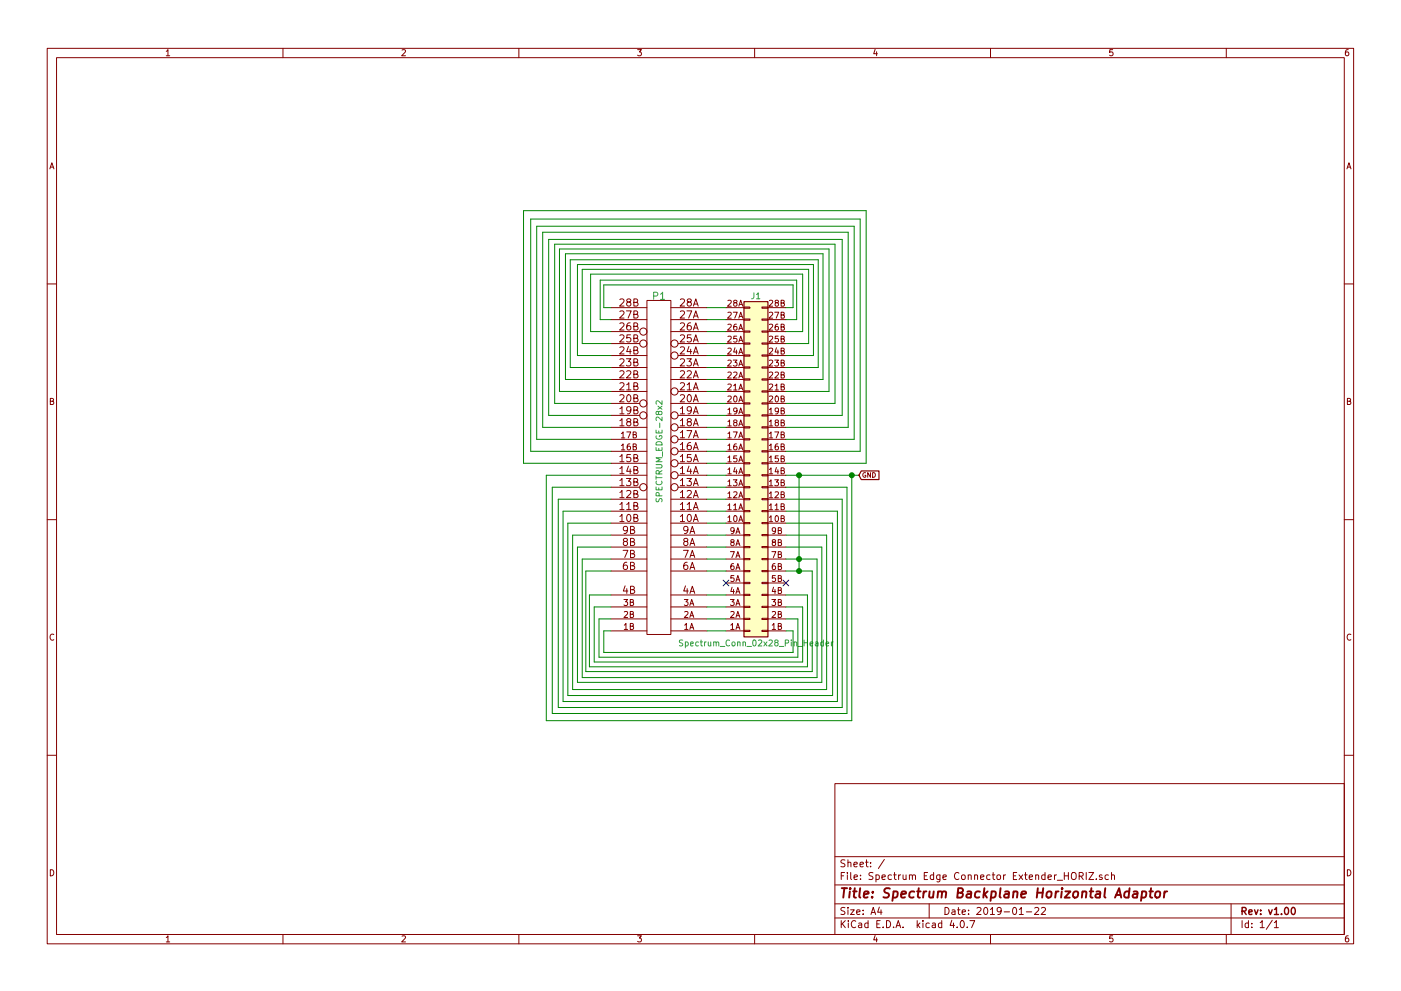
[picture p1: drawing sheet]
EESchema Schematic File Version 2
LIBS:power
LIBS:device
LIBS:transistors
LIBS:conn
LIBS:linear
LIBS:regul
LIBS:74xx
LIBS:cmos4000
LIBS:adc-dac
LIBS:memory
LIBS:xilinx
LIBS:microcontrollers
LIBS:dsp
LIBS:microchip
LIBS:analog_switches
LIBS:motorola
LIBS:texas
LIBS:intel
LIBS:audio
LIBS:interface
LIBS:digital-audio
LIBS:philips
LIBS:display
LIBS:cypress
LIBS:siliconi
LIBS:opto
LIBS:atmel
LIBS:contrib
LIBS:valves
LIBS:G0TDJ
LIBS:Spectrum Edge Connector Extender_HORIZ-cache
EELAYER 25 0
EELAYER END
$Descr A4 11693 8268
encoding utf-8
Sheet 1 1
Title "Spectrum Backplane Horizontal Adaptor"
Date "2019-01-22"
Rev "v1.00"
Comp ""
Comment1 ""
Comment2 ""
Comment3 ""
Comment4 ""
$EndDescr
$Comp
L Spectrum_Conn_02x28_Pin_Header J1
U 1 1
P 6360 3860
F 0 "J1" H 6410 5260 50  0000 C CNN
F 1 "Spectrum_Conn_02x28_Pin_Header" H 6410 2360 50  0000 C CNN
F 2 "G0TDJ:Spectrum_Pin_Header_Straight_2x28_Pitch2.54mm" H 6360 3860 50  0001 C CNN
F 3 "" H 6360 3860 50  0001 C CNN
	1    6360 3860
	-1   0    0    -1  
$EndComp
$Comp
L SPECTRUM_EDGE-28x2 P1
U 1 1
P 5500 3760
F 0 "P1" H 5500 5060 60  0000 C CNN
F 1 "SPECTRUM_EDGE-28x2" V 5500 3760 50  0000 C CNN
F 2 "G0TDJ:ZX_EDGE_HEADER_EXTEND_10" H 5500 3760 60  0001 C CNN
F 3 "" H 5500 3760 60  0001 C CNN
	1    5500 3760
	1    0    0    -1  
$EndComp
Wire Wire Line
	6060 2560 5900 2560
Wire Wire Line
	5900 2660 6060 2660
Wire Wire Line
	6060 2760 5900 2760
Wire Wire Line
	5900 2860 6060 2860
Wire Wire Line
	5900 2960 6060 2960
Wire Wire Line
	6060 3060 5900 3060
Wire Wire Line
	5900 3160 6060 3160
Wire Wire Line
	5900 3260 6060 3260
Wire Wire Line
	6060 3360 5900 3360
Wire Wire Line
	5900 3460 6060 3460
Wire Wire Line
	5900 3560 6060 3560
Wire Wire Line
	5900 3660 6060 3660
Wire Wire Line
	6060 3760 5900 3760
Wire Wire Line
	5900 3860 6060 3860
Wire Wire Line
	6060 3960 5900 3960
Wire Wire Line
	5900 4060 6060 4060
Wire Wire Line
	6060 4160 5900 4160
Wire Wire Line
	5900 4260 6060 4260
Wire Wire Line
	6060 4360 5900 4360
Wire Wire Line
	5900 4460 6060 4460
Wire Wire Line
	6060 4560 5900 4560
Wire Wire Line
	5900 4660 6060 4660
Wire Wire Line
	6060 4760 5900 4760
Wire Wire Line
	6060 4960 5900 4960
Wire Wire Line
	5900 5060 6060 5060
Wire Wire Line
	6060 5160 5900 5160
Wire Wire Line
	5900 5260 6060 5260
NoConn ~ 6060 4860
NoConn ~ 6560 4860
Wire Wire Line
	6560 5260 6620 5260
Wire Wire Line
	6620 5260 6620 5440
Wire Wire Line
	6620 5440 5040 5440
Wire Wire Line
	5040 5440 5040 5260
Wire Wire Line
	5040 5260 5100 5260
Wire Wire Line
	6560 5160 6660 5160
Wire Wire Line
	6660 5160 6660 5480
Wire Wire Line
	6660 5480 5000 5480
Wire Wire Line
	5000 5480 5000 5160
Wire Wire Line
	5000 5160 5100 5160
Wire Wire Line
	5100 5060 4960 5060
Wire Wire Line
	4960 5060 4960 5520
Wire Wire Line
	4960 5520 6700 5520
Wire Wire Line
	6700 5520 6700 5060
Wire Wire Line
	6700 5060 6560 5060
Wire Wire Line
	6560 4960 6740 4960
Wire Wire Line
	6740 4960 6740 5560
Wire Wire Line
	6740 5560 4920 5560
Wire Wire Line
	4920 5560 4920 4960
Wire Wire Line
	4920 4960 5100 4960
Wire Wire Line
	5100 4760 4890 4760
Wire Wire Line
	4890 4760 4890 5600
Wire Wire Line
	4890 5600 6780 5600
Wire Wire Line
	6780 5600 6780 4760
Wire Wire Line
	6780 4760 6560 4760
Wire Wire Line
	6560 4660 6820 4660
Wire Wire Line
	6820 4660 6820 5650
Wire Wire Line
	6820 5650 4860 5650
Wire Wire Line
	4860 5650 4860 4660
Wire Wire Line
	4860 4660 5100 4660
Wire Wire Line
	5100 4560 4820 4560
Wire Wire Line
	4820 4560 4820 5690
Wire Wire Line
	4820 5690 6860 5690
Wire Wire Line
	6860 5690 6860 4560
Wire Wire Line
	6860 4560 6560 4560
Wire Wire Line
	6560 4460 6900 4460
Wire Wire Line
	6900 4460 6900 5750
Wire Wire Line
	6900 5750 4780 5750
Wire Wire Line
	4780 5750 4780 4460
Wire Wire Line
	4780 4460 5100 4460
Wire Wire Line
	5100 4360 4740 4360
Wire Wire Line
	4740 4360 4740 5800
Wire Wire Line
	4740 5800 6950 5800
Wire Wire Line
	6950 5800 6950 4360
Wire Wire Line
	6950 4360 6560 4360
Wire Wire Line
	6560 4260 6990 4260
Wire Wire Line
	6990 4260 6990 5850
Wire Wire Line
	6990 5850 4700 5850
Wire Wire Line
	4700 5850 4700 4260
Wire Wire Line
	4700 4260 5100 4260
Wire Wire Line
	5100 4160 4660 4160
Wire Wire Line
	4660 4160 4660 5900
Wire Wire Line
	4660 5900 7030 5900
Wire Wire Line
	7030 5900 7030 4160
Wire Wire Line
	7030 4160 6560 4160
Wire Wire Line
	6560 4060 7070 4060
Wire Wire Line
	7070 4060 7070 5950
Wire Wire Line
	7070 5950 4610 5950
Wire Wire Line
	4610 5950 4610 4060
Wire Wire Line
	4610 4060 5100 4060
Wire Wire Line
	5100 3960 4560 3960
Wire Wire Line
	4560 3960 4560 6010
Wire Wire Line
	4560 6010 7110 6010
Wire Wire Line
	7110 6010 7110 3960
Wire Wire Line
	6560 3960 7170 3960
Wire Wire Line
	6560 2560 6620 2560
Wire Wire Line
	6620 2560 6620 2370
Wire Wire Line
	6620 2370 5040 2370
Wire Wire Line
	5040 2370 5040 2560
Wire Wire Line
	5040 2560 5100 2560
Wire Wire Line
	5100 2660 5010 2660
Wire Wire Line
	5010 2660 5010 2330
Wire Wire Line
	5010 2330 6650 2330
Wire Wire Line
	6650 2330 6650 2660
Wire Wire Line
	6650 2660 6560 2660
Wire Wire Line
	6560 2760 6700 2760
Wire Wire Line
	6700 2760 6700 2280
Wire Wire Line
	6700 2280 4930 2280
Wire Wire Line
	4930 2280 4930 2760
Wire Wire Line
	4930 2760 5100 2760
Wire Wire Line
	6560 2860 6750 2860
Wire Wire Line
	6750 2860 6750 2240
Wire Wire Line
	6750 2240 4860 2240
Wire Wire Line
	4860 2240 4860 2860
Wire Wire Line
	4860 2860 5100 2860
Wire Wire Line
	5100 2960 4820 2960
Wire Wire Line
	4820 2960 4820 2200
Wire Wire Line
	4820 2200 6790 2200
Wire Wire Line
	6790 2200 6790 2960
Wire Wire Line
	6790 2960 6560 2960
Wire Wire Line
	6560 3060 6830 3060
Wire Wire Line
	6830 3060 6830 2160
Wire Wire Line
	6830 2160 4760 2160
Wire Wire Line
	4760 2160 4760 3060
Wire Wire Line
	4760 3060 5100 3060
Wire Wire Line
	5100 3160 4720 3160
Wire Wire Line
	4720 3160 4720 2110
Wire Wire Line
	4720 2110 6870 2110
Wire Wire Line
	6870 2110 6870 3160
Wire Wire Line
	6870 3160 6560 3160
Wire Wire Line
	5100 3260 4670 3260
Wire Wire Line
	4670 3260 4670 2070
Wire Wire Line
	4670 2070 6920 2070
Wire Wire Line
	6920 2070 6920 3260
Wire Wire Line
	6920 3260 6560 3260
Wire Wire Line
	5100 3360 4630 3360
Wire Wire Line
	4630 3360 4630 2030
Wire Wire Line
	4630 2030 6970 2030
Wire Wire Line
	6970 2030 6970 3360
Wire Wire Line
	6970 3360 6560 3360
Wire Wire Line
	5100 3460 4580 3460
Wire Wire Line
	4580 3460 4580 1990
Wire Wire Line
	4580 1990 7030 1990
Wire Wire Line
	7030 1990 7030 3460
Wire Wire Line
	7030 3460 6560 3460
Wire Wire Line
	5100 3560 4530 3560
Wire Wire Line
	4530 3560 4530 1930
Wire Wire Line
	4530 1930 7080 1930
Wire Wire Line
	7080 1930 7080 3560
Wire Wire Line
	7080 3560 6560 3560
Wire Wire Line
	5100 3660 4480 3660
Wire Wire Line
	4480 3660 4480 1880
Wire Wire Line
	4480 1880 7130 1880
Wire Wire Line
	7130 1880 7130 3660
Wire Wire Line
	7130 3660 6560 3660
Wire Wire Line
	5100 3760 4430 3760
Wire Wire Line
	4430 3760 4430 1820
Wire Wire Line
	4430 1820 7180 1820
Wire Wire Line
	7180 1820 7180 3760
Wire Wire Line
	7180 3760 6560 3760
Wire Wire Line
	5100 3860 4370 3860
Wire Wire Line
	4370 3860 4370 1750
Wire Wire Line
	4370 1750 7230 1750
Wire Wire Line
	7230 1750 7230 3860
Wire Wire Line
	7230 3860 6560 3860
Wire Wire Line
	6670 3960 6670 4760
Connection ~ 6670 4660
Connection ~ 6670 4760
Connection ~ 6670 3960
Connection ~ 7110 3960
Text GLabel 7170 3960 2    39   Input ~ 0
GND
$EndSCHEMATC
